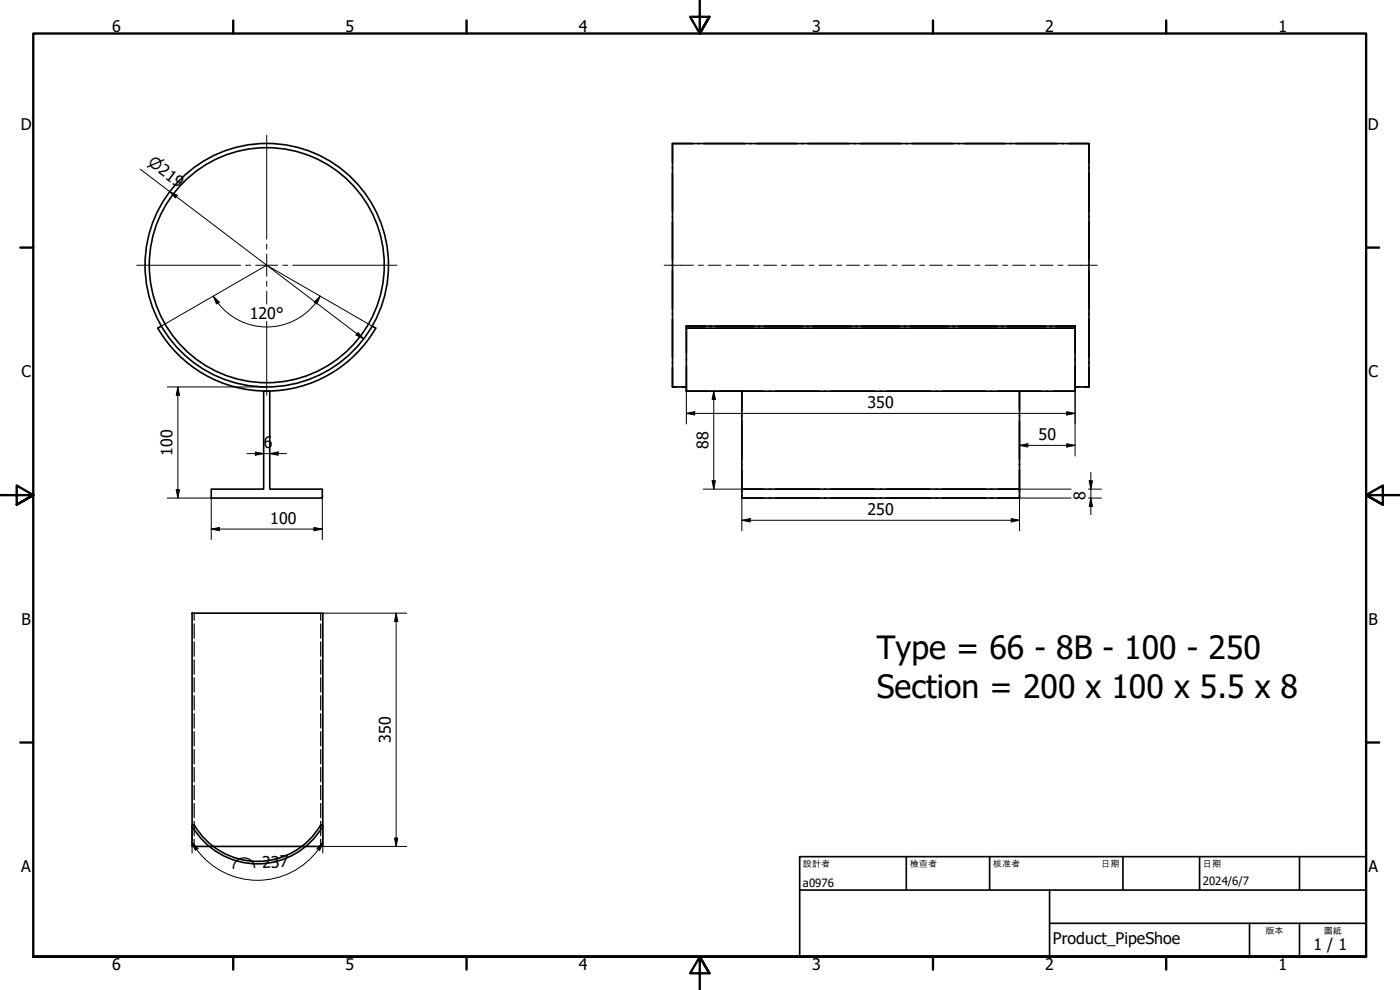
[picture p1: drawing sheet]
<svg xmlns="http://www.w3.org/2000/svg" width="420mm" height="297mm" viewBox="0 0 420 297" stroke-linecap="round" stroke-linejoin="round" font-family="sans-serif">
<g fill="none" stroke="#000" stroke-width=".49">
<path d="M201.8 43.1h125v73M201.8 43.1v73h4.2M201.8 43.1h6.2M209.5 43.1h.3M211.3 43.1h12.3M225.1 43.1h.3M226.9 43.1h12.3M240.7 43.1h.3M242.5 43.1h12.3M256.4 43.1h.2M258.2 43.1h12.3M272 43.1h.2"/>
<path d="M273.8 43.1h12.3M287.6 43.1h.3M289.4 43.1h12.3M303.2 43.1h.3M305 43.1h12.3M318.9 43.1h.2M320.7 43.1h6.1v5.7M326.8 50.2v.3M326.8 51.9v11.5M326.8 64.8v.3M326.8 66.5v11.5M326.8 79.5v.2"/>
<path d="M48.4 97.8l-1 .7a37.8 37.8 0 0 0 65.4 0l-1.1-.7M206 97.8v19.6M206 97.8h116.7v.7h-5.8M206 98.2v7.7M206 97.8v.2M206 97.8h5.7M211.7 98.5h-5.7h116.7v18.9M213.1 98.5h.3M213.1 97.8h.3M214.8 98.5h11.5M214.8 97.8h11.5M227.7 98.5h.3"/>
<path d="M227.7 97.8h.3M229.4 98.5h11.5M229.4 97.8h11.5M242.3 98.5h.3M242.3 97.8h.3M244 98.5h11.5M244 97.8h11.5M256.9 98.5h.2M256.9 97.8h.2M258.6 98.5h11.5M258.6 97.8h11.5M271.5 98.5h.2"/>
<path d="M271.5 97.8h.2M273.2 98.5h11.4M273.2 97.8h11.4M286.1 98.5h.2M286.1 97.8h.2M287.7 98.5h11.5M287.7 97.8h11.5M300.6 98.5h.3M300.6 97.8h.3M302.3 98.5h11.5M302.3 97.8h11.5M315.2 98.5h.3"/>
<path d="M315.2 97.8h.3M316.9 97.8h5.8v.2M322.7 98.2v7.7M326.8 81.1v11.5M326.8 94.1v.2M326.8 95.7v11.5M79.1 117.4h1.9v29.4h15.7v2.6h-33.3v-2.6h15.7zM206 117.4h23.2M206 107.8v.3M206 109.9v7.5M222.6 117.4v32M222.6 117.4h83.4v29.4h-83.4h6.6"/>
<path d="M222.6 117.4v5.8M230.9 117.4h.2M232.8 117.4h13.1M247.5 117.4h.3M249.4 117.4h13.1M264.2 117.4h.2M266.1 117.4h13.1M280.8 117.4h.3M282.8 117.4h13.1M297.5 117.4h.3M299.4 117.4h23.3M306 117.4v5.8"/>
<path d="M322.7 116.1h4.1M322.7 107.8v.3M322.7 109.9v7.5M326.8 108.7v.2M326.8 110.3v5.8M222.6 124.6v.2M222.6 126.3v11.5M222.6 139.3v.2M306 124.6v.2M306 126.3v11.5M306 139.3v.2M222.6 141v6.7"/>
<path d="M222.6 148.6v.8M222.6 149.4h6.6M230.9 146.8h.2M230.9 149.4h.2M232.8 146.8h13.1M232.8 149.4h13.1M247.5 146.8h.3M247.5 149.4h.3M249.4 146.8h13.1M249.4 149.4h13.1M264.2 146.8h.2M264.2 149.4h.2"/>
<path d="M266.1 146.8h13.1M266.1 149.4h13.1M280.8 146.8h.3M280.8 149.4h.3M282.8 146.8h13.1M282.8 149.4h13.1M297.5 146.8h.3M297.5 149.4h.3M299.4 146.8h6.6v2.6h-83.4M306 141v6.7M306 148.6v.8h-6.6M57.6 184h39.3v70h-39.3z"/>
<path d="M58.3 247.5l-.7 .4a22.7 22.7 0 0 0 39.3 0M58.3 247.5a21.9 21.9 0 0 0 38 0M96.2 247.5l.7 .3"/>
<circle cx="80.1" cy="79.6" r="35.3"/>
<circle cx="80.1" cy="79.6" r="36.5"/>
</g>
<g fill="none" stroke="#000" stroke-width=".35">
<path d="M58.3 184v2.1M58.3 187.2v4.3M58.3 192.6v4.3M58.3 198v4.3M96.2 184v2.1M96.2 187.2v4.3M96.2 192.6v4.3M96.2 198v4.3M58.3 203.3v4.3M58.3 208.7v4.3M58.3 214.1v4.3M58.3 219.5v4.3"/>
<path d="M96.2 203.3v4.3M96.2 208.7v4.3M96.2 214.1v4.3M96.2 219.5v4.3M58.3 224.9v4.3M58.3 230.3v4.3M58.3 235.7v4.3M96.2 224.9v4.3M96.2 230.3v4.3M96.2 235.7v4.3M58.3 241.1v4.3M58.3 246.4v4.3"/>
<path d="M58.3 251.8v2.2M96.2 241.1v4.3M96.2 246.4v4.3M96.2 251.8v2.2"/>
</g>
<g fill="none" stroke="#000" stroke-width=".71">
<path d="M70 6.1v4M140 6.1v4M210 0v10.1l-2.9-5.1h5.8l-2.9 5.1 2.9-5.1M280 6.1v4M350 6.1v4M6.1 74.3h3.9M410 74.3h3.9M0 148.6h10l-5-2.9v5.7l5-2.8-5 2.8M420 148.6h-10l5-2.9v5.7l-5-2.8 5 2.8M6.1 222.8h3.9M410 222.8h3.9M10 287.1v-277h400v277h-400h400"/>
<path d="M70 287.1v3.8M140 287.1v3.8M212.9 292l-2.9-4.9 2.9 4.9h-5.8l2.9-4.9v9.9M280 287.1v3.8M350 287.1v3.8"/>
</g>
<path d="M240 257h170v30.1h-170zM272 257v10.1M297 257v10.1M337 257v10.1M360 257v10.1M390 257v10.1M240 267.1h170M315 277h95M315 267.1v20M375 277v10.1M390 277v10.1" fill="none" stroke="#000" stroke-width=".49"/>
<g fill="none" stroke="#000" stroke-width=".3">
<path d="M42.1 50.8l67 50.9M50.9 57.5l2.4 1.1-.7 .8zM79.9 79.7l-32.6 18.8M80.2 79.7l32.5 18.8M64 88.9l1.8 1.8-.8 .5zM64 88.9a18.6 18.6 0 0 0 30.7 2M94.3 90.7l1.8-1.8-1 2.3zM96.1 88.9l-1.4 2M107.5 99.8l1.6 1.9-2.2-1.2zM50.2 116.1h29.7M53.4 116.1l.5 2.5h-1zM53.4 116.1v33.3"/>
<path d="M206 117.4v9.8M211 117.4h11.6M214.2 117.4l.5 2.4h-1zM214.2 117.4v29.4M322.7 117.4v19.4M74.1 136.1h11.9M76.6 135.6l2.5 .5-2.5 .5zM81 136.1l2.5-.5v1zM206 124l2.5-.5v1zM206 124h116.7M306 133.6l2.5-.5v1zM306 133.6h16.7"/>
<path d="M320.1 123.5l2.6 .5-2.6 .5zM320.1 133.1l2.6 .5-2.6 .5zM50.2 149.4h13.2v12.5M52.9 146.9h1l-.5 2.5zM63.4 158.7l2.5-.4v.9zM63.4 158.7h33.3M94.2 158.3l2.5 .4-2.5 .5zM96.7 149.4v12.5M211 146.8h11.6M213.7 144.3h1l-.5 2.5zM222.6 156.1l2.5-.5v1zM222.6 156.1h83.4"/>
<path d="M222.6 149.4v9.9M303.5 155.6l2.5 .5-2.5 .5zM306 146.8h15.5M321.5 149.4h-15.5v9.9M326.6 149.4h4M326.6 146.8h4M326.9 144.3h1l-.5 2.5zM327.4 149.4l.5 2.5h-1zM327.4 141.8v12.6M96.9 184h25.2M118.9 184l.5 2.5h-1zM118.9 184v70"/>
<path d="M57.6 252.8l1.8 1.8-.8 .5zM57.6 252.8a22.6 22.6 0 0 0 39.3 0M57.6 247.8v8.1M96.9 252.8l-.9 2.3-.9-.5zM96.9 254h25.2M96.9 247.8v8.1M118.4 251.5h1l-.5 2.5z"/>
</g>
<g fill="#000">
<path d="M50.9 57.5l2.4 1.1-.7 .8zM64 88.9l1.8 1.8-.8 .5zM94.3 90.7l1.8-1.8-1 2.3zM53.4 116.1l.5 2.5h-1zM107.5 99.8l1.6 1.9-2.2-1.2zM214.2 117.4l.5 2.4h-1zM76.6 135.6l2.5 .5-2.5 .5zM81 136.1l2.5-.5v1zM206 124l2.5-.5v1zM306 133.6l2.5-.5v1zM320.1 123.5l2.6 .5-2.6 .5zM320.1 133.1l2.6 .5-2.6 .5z"/>
<path d="M52.9 146.9h1l-.5 2.5zM63.4 158.7l2.5-.4v.9zM94.2 158.3l2.5 .4-2.5 .5zM213.7 144.3h1l-.5 2.5zM222.6 156.1l2.5-.5v1zM303.5 155.6l2.5 .5-2.5 .5zM326.9 144.3h1l-.5 2.5zM327.4 149.4l.5 2.5h-1zM118.9 184l.5 2.5h-1zM57.6 252.8l1.8 1.8-.8 .5zM96.9 252.8l-.9 2.3-.9-.5zM118.4 251.5h1l-.5 2.5z"/>
</g>
<path d="M80 40.6v31.2M41 79.6h31.2M73.7 79.6h1.5M76.7 79.6h6.7M80 73.3v1.5M80 76.3v6.6M84.9 79.6h1.5M87.9 79.6h31.2M80 84.4v1.5M80 87.4v3.8M80 96.4v22.2" fill="none" stroke="#000" stroke-width=".3"/>
<g fill="none" stroke="#000" stroke-width=".3">
<path d="M199.3 79.6h8.8M209.6 79.6h1.5M212.6 79.6h3.8M217.9 79.6h1.5M220.9 79.6h3.8M226.2 79.6h1.5M229.2 79.6h3.8M234.5 79.6h1.5M237.5 79.6h3.8M242.8 79.6h1.5M245.8 79.6h3.8M251.1 79.6h1.5"/>
<path d="M254.1 79.6h3.8M259.4 79.6h1.5M262.4 79.6h3.8M267.7 79.6h1.5M270.7 79.6h3.8M276 79.6h1.5M279 79.6h3.8M284.3 79.6h1.5M287.3 79.6h3.8M292.6 79.6h1.5M295.6 79.6h3.8M300.9 79.6h1.5"/>
<path d="M303.9 79.6h3.8M309.2 79.6h1.5M312.2 79.6h3.8M317.5 79.6h1.5M320.5 79.6h8.8"/>
</g>
<g font-size="9.6">
<text x="263.1" y="197.8">Type = 66 - 8B - 100 - 250</text>
<text x="263.1" y="209.3">Section = 200 x 100 x 5.5 x 8</text>
</g>
<g font-size="4.8">
<text x="33.7" y="9.6">6</text>
<text x="103.7" y="9.6">5</text>
<text x="173.7" y="9.6">4</text>
<text x="243.7" y="9.6">3</text>
<text x="313.7" y="9.6">2</text>
<text x="383.7" y="9.6">1</text>
<text x="6.2" y="38.9">D</text>
<text x="410.5" y="38.9">D</text>
<text x="75" y="95.6">120°</text>
<text x="6.4" y="113.2">C</text>
<text x="410.7" y="113.2">C</text>
<text x="260.4" y="122.4">350</text>
<text x="51.8" y="136.7" transform="rotate(-90 51.8 136.7)">100</text>
<text x="79.2" y="134.5">6</text>
<text x="212.6" y="134.6" transform="rotate(-90 212.6 134.6)">88</text>
<text x="311.7" y="132">50</text>
<text x="260.4" y="154.5">250</text>
<text x="325.8" y="150.1" transform="rotate(-90 325.8 150.1)">8</text>
<text x="81.1" y="157.2">100</text>
<text x="6.4" y="187.4">B</text>
<text x="410.7" y="187.4">B</text>
<text x="117.3" y="222.9" transform="rotate(-90 117.3 222.9)">350</text>
<text x="6.4" y="261.7">A</text>
<text x="78.8" y="260.5" transform="rotate(-3 78.8 260.5)">237</text>
<text x="410.7" y="261.7">A</text>
<text x="316" y="283.4">Product_PipeShoe</text>
<text x="394.2" y="285">1 / 1</text>
<text x="33.7" y="290.9">6</text>
<text x="103.7" y="290.9">5</text>
<text x="173.7" y="290.9">4</text>
<text x="243.7" y="290.9">3</text>
<text x="313.7" y="290.9">2</text>
<text x="383.7" y="290.9">1</text>
</g>
<g font-size="4.6">
<text x="44.1" y="49.3" transform="rotate(37 44.1 49.3)">⌀219</text>
<text x="69.6" y="260.9" transform="rotate(-3 69.6 260.9)">⌒</text>
</g>
<g font-size="3.4">
<text x="241" y="266">a0976</text>
<text x="361" y="265.5">2024/6/7</text>
</g>
<g font-size="2.7">
<text x="241" y="260.1">設計者</text>
<text x="273" y="260.1">檢查者</text>
<text x="298" y="260.1">核准者</text>
<text x="330.5" y="260.1">日期</text>
<text x="361" y="260.1">日期</text>
<text x="379.8" y="280.1">版本</text>
<text x="397.3" y="280.1">圖紙</text>
</g>
</svg>
